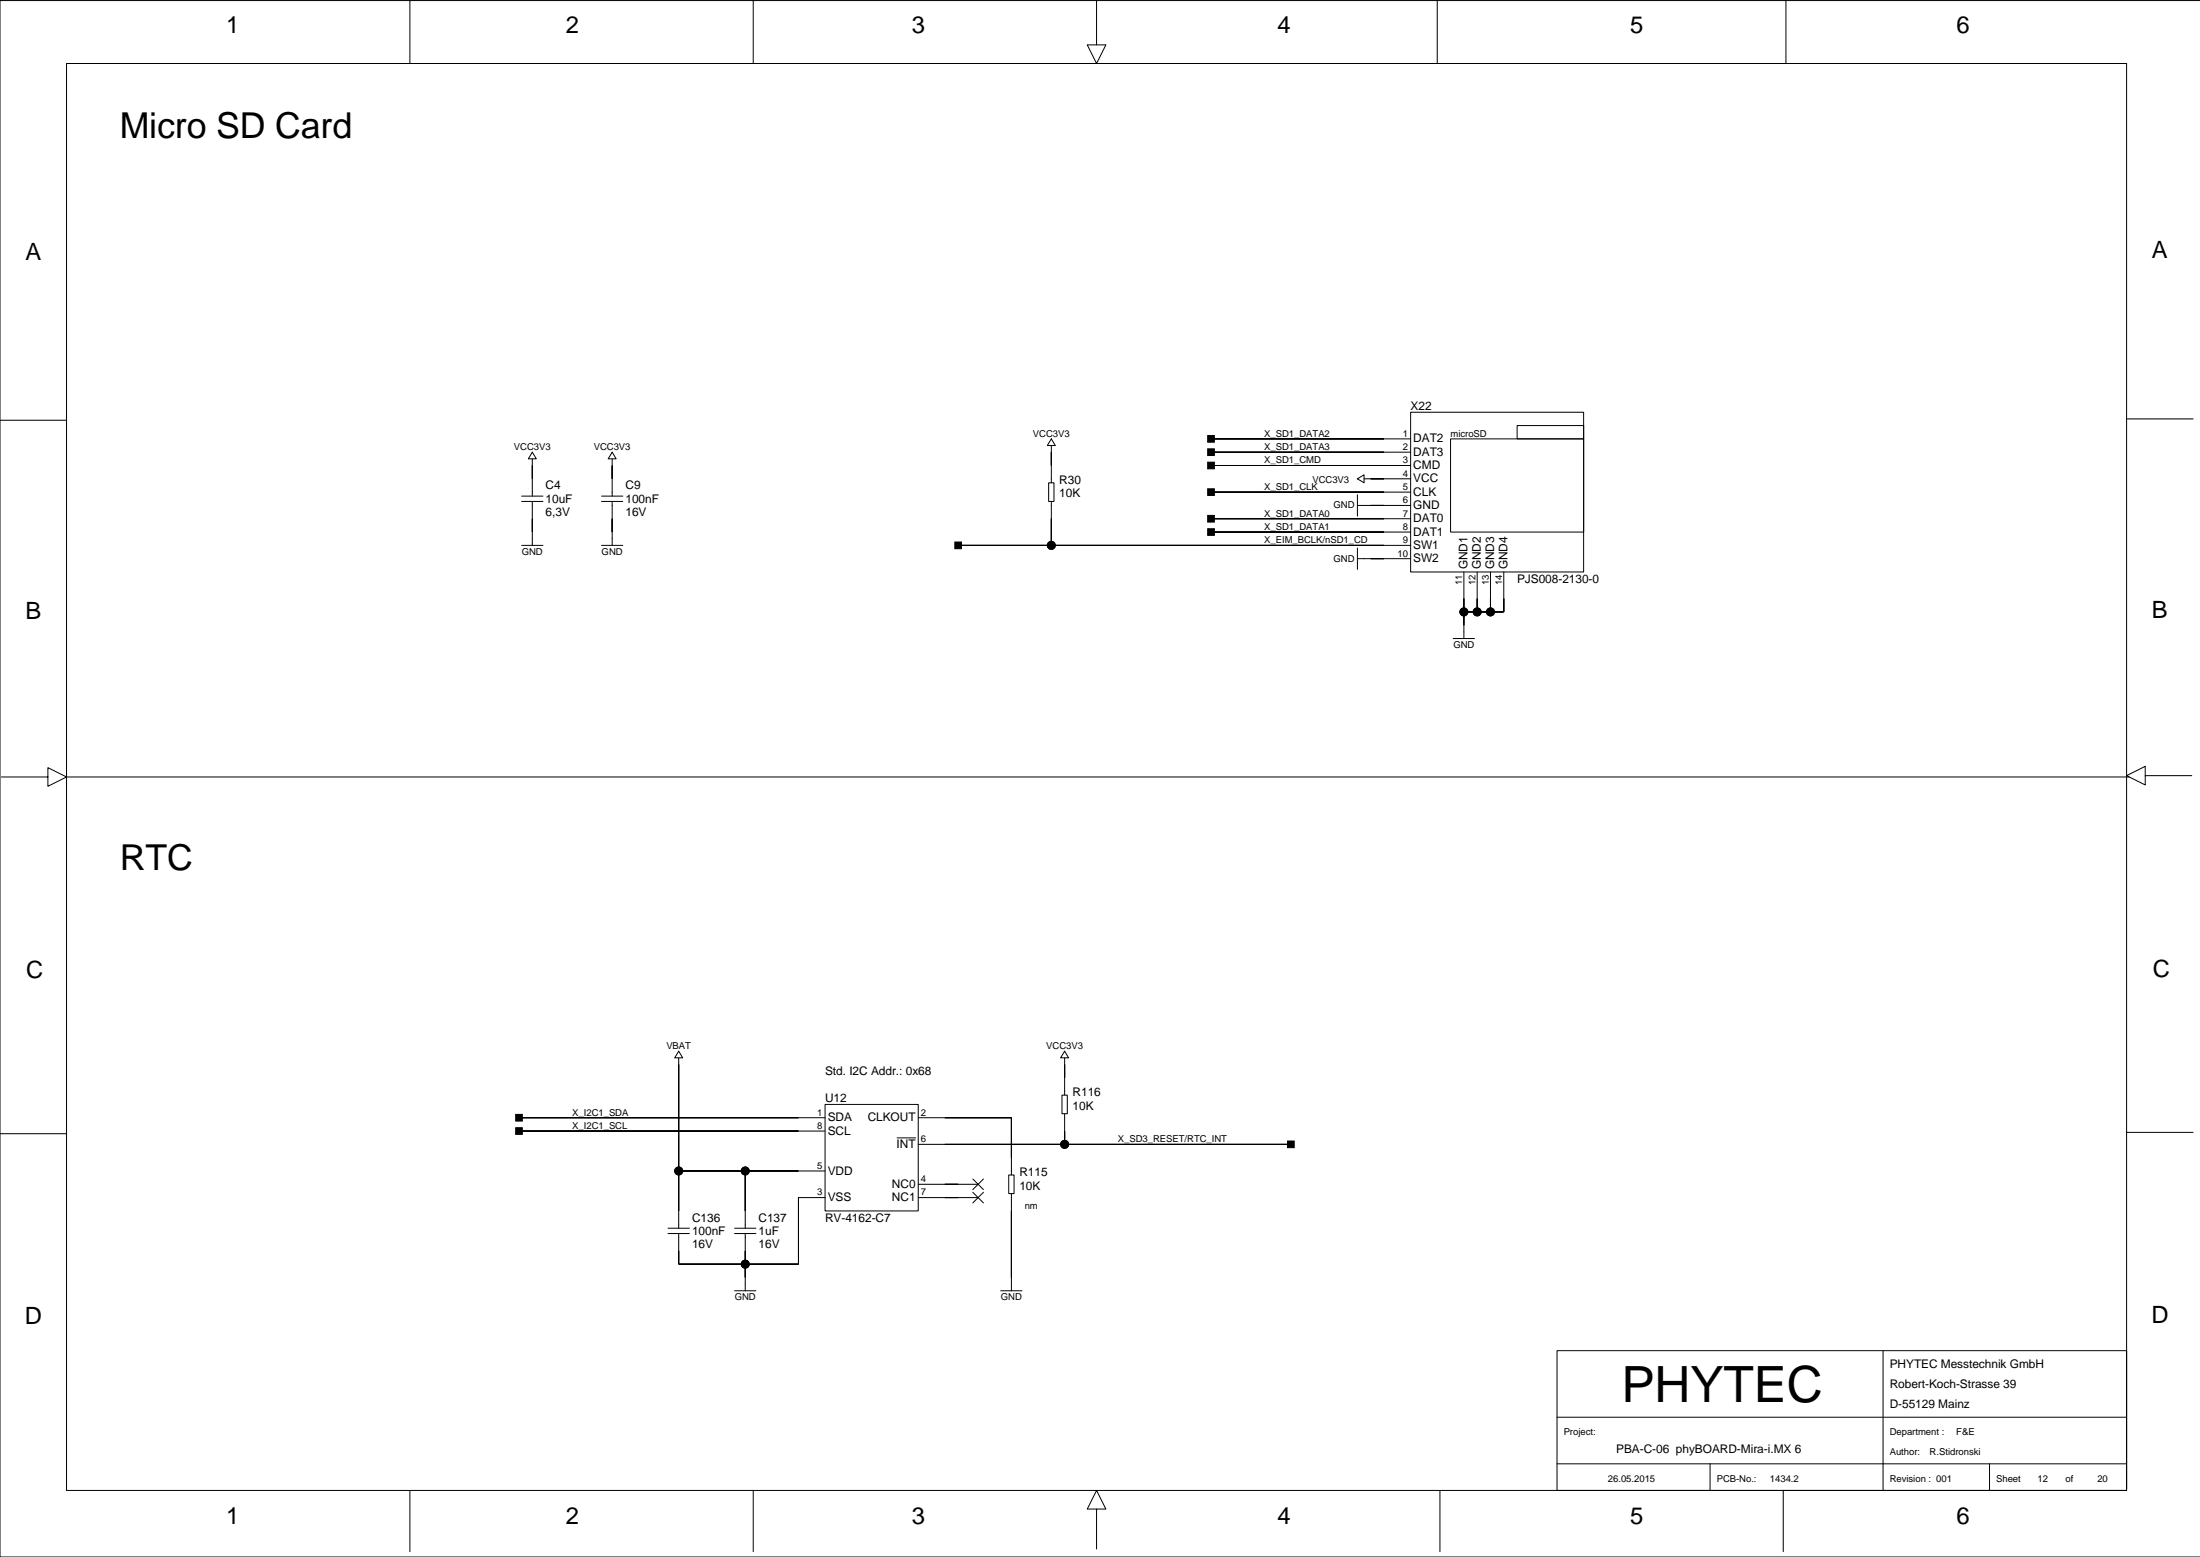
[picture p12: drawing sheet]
<svg xmlns="http://www.w3.org/2000/svg" width="420mm" height="297mm" viewBox="0 0 420 297" stroke-linecap="round" stroke-linejoin="round" font-family="sans-serif">
<g fill="none" stroke="#000" stroke-width=".19">
<path d="M78.2 -.1v12.2M143.7 -.1v12.2M209.2 -.1v8.7h1.8l-1.8 3.5-1.7-3.5h1.7M274.3 -.1v12.2M340.8 -.1v12.2M419.9 .1h-419.9v296.9h419.9M269.2 78.6h33v30.5h-33zM405.8 79.9h12.7M0 80.2h12.7M99.5 94.6h4.1M99.5 95.7h4.1M101.6 86.3l.7 1.2h-1.5z"/>
<path d="M101.6 87.5v7.1M101.6 95.7v8.3M114.8 94.6h4M114.8 95.7h4M116.8 86.3l.8 1.2h-1.5zM116.8 87.5v7.1M116.8 95.7v8.3M200.1 92.1h1v3.6h-1zM200.6 83.7l.8 1.3h-1.5zM200.6 85v7.1M200.6 95.7v8.3M231.1 83.7h38.1"/>
<path d="M231.1 86.3h38.1M231.1 88.8h38.1M231.1 93.9h38.1M231.1 99h38.1M259 91.3l1.3-.7v1.5zM259 96.4h10.2M259 94.4v4.1M260.3 91.3h8.9M276.8 83.7h25.4v17.8h-25.4zM289.5 81.2h12.7v2.5h-12.7zM99.5 104h4.1M114.8 104h4"/>
<path d="M182.8 104h86.4M231.1 101.5h38.1M259 106.6h10.2M259 104.6v4M279.3 109.1v12.7M281.9 109.1v7.6M284.4 109.1v7.6M287 109.1v7.6h-7.7M277.3 121.8h4.1M.3 148.2h8.8v-1.7l3.6 1.7-3.6 1.8v-1.8M12.7 148.2h393.6M409.4 148v1.8l-3.6-1.8 3.6-1.8v1.8h8.8"/>
<path d="M0 216.3h12.7M99 213.2h58.4M99 215.8h58.4M129.5 200.5l.8 1.3h-1.6zM129.5 201.8v32.5M157.4 210.7h17.8v20.3h-17.8zM171.2 217.1h3.5M175.2 213.2h17.8v11M175.2 218.3h71.1M202.6 208.9h1.1v3.6h-1.1zM203.2 200.5l.7 1.3h-1.5zM203.2 201.8v7.1"/>
<path d="M203.2 212.5v5.8M405.8 216h12.7M127.5 234.3h4M127.5 235.3h4M129.5 223.4h27.9M140.2 234.3h4M140.2 235.3h4M142.2 223.4v10.9M142.2 235.3v11M157.4 228.5h-5v12.7h-22.9v-5.9M175.2 228.5h11.4M175.2 225.9h11.4"/>
<path d="M185.6 224.9l2.1 2.1M185.6 227.5l2.1 2M187.7 224.9l-2.1 2.1M187.7 227.5l-2.1 2M192.5 224.2h1v3.5h-1zM193 227.7v18.6M140.2 246.3h4M191 246.3h4M297.1 257.7h108.7v26.6h-108.7zM359.3 257.7v26.6M297.1 279.3h108.7M297.1 270.4h108.7"/>
<path d="M326.3 279.3v5M379.6 279.3v5M78.2 284.3v11.7M143.7 284.3v11.7M209.2 287.9h1.8l-1.8-3.6-1.7 3.6h1.7v7.6M274.8 284.3v11.7M340.3 284.3v11.7M405.8 284.1v-272h-393.1v272.2h393.1"/>
<circle cx="200.6" cy="104" r=".76"/>
<circle cx="279.3" cy="116.7" r=".76"/>
<circle cx="281.9" cy="116.7" r=".76"/>
<circle cx="284.4" cy="116.7" r=".76"/>
<circle cx="203.2" cy="218.3" r=".76"/>
<circle cx="129.5" cy="223.4" r=".76"/>
<circle cx="142.2" cy="223.4" r=".76"/>
<circle cx="142.2" cy="241.2" r=".76"/>
</g>
<g fill="#000" stroke="#000" stroke-width=".19">
<path d="M101.6 99v2.5z" fill-rule="evenodd"/>
<path d="M101.6 88.8v2.5z" fill-rule="evenodd"/>
<path d="M116.8 99v2.5z" fill-rule="evenodd"/>
<path d="M116.8 88.8v2.5z" fill-rule="evenodd"/>
<path d="M200.6 86.3v2.5z" fill-rule="evenodd"/>
<path d="M200.6 99v5z" fill-rule="evenodd"/>
<path d="M230.5 98.3h1.2v1.3h-1.2z" fill-rule="evenodd"/>
<path d="M230.5 83.1h1.2v1.3h-1.2z" fill-rule="evenodd"/>
<path d="M230.5 85.6h1.2v1.3h-1.2z" fill-rule="evenodd"/>
<path d="M230.5 88.2h1.2v1.2h-1.2z" fill-rule="evenodd"/>
<path d="M230.5 93.3h1.2v1.2h-1.2z" fill-rule="evenodd"/>
<path d="M261.6 96.4h2.5z" fill-rule="evenodd"/>
<path d="M261.6 91.3h2.5z" fill-rule="evenodd"/>
<path d="M231.1 99h33z" fill-rule="evenodd"/>
<path d="M231.1 83.7h33z" fill-rule="evenodd"/>
<path d="M231.1 86.3h33z" fill-rule="evenodd"/>
<path d="M231.1 88.8h33z" fill-rule="evenodd"/>
<path d="M231.1 93.9h33z" fill-rule="evenodd"/>
<path d="M182.2 103.4h1.3v1.3h-1.3z" fill-rule="evenodd"/>
<path d="M182.8 104h17.8z" fill-rule="evenodd"/>
<path d="M230.5 100.9h1.2v1.2h-1.2z" fill-rule="evenodd"/>
<path d="M261.6 106.6h2.5z" fill-rule="evenodd"/>
<path d="M231.1 101.5h33z" fill-rule="evenodd"/>
<path d="M200.6 104h63.5z" fill-rule="evenodd"/>
<path d="M279.3 116.7v2.6z" fill-rule="evenodd"/>
<path d="M279.3 114.2v2.5z" fill-rule="evenodd"/>
<path d="M281.9 114.2v2.5z" fill-rule="evenodd"/>
<path d="M279.3 116.7h2.6z" fill-rule="evenodd"/>
<path d="M281.9 116.7h2.5z" fill-rule="evenodd"/>
<path d="M284.4 114.2v2.5z" fill-rule="evenodd"/>
<path d="M287 114.2v2.5z" fill-rule="evenodd"/>
<path d="M284.4 116.7h2.6z" fill-rule="evenodd"/>
<path d="M98.4 215.1h1.3v1.3h-1.3z" fill-rule="evenodd"/>
<path d="M98.4 212.6h1.3v1.3h-1.3z" fill-rule="evenodd"/>
<path d="M129.5 203.1v20.3z" fill-rule="evenodd"/>
<path d="M99 215.8h53.4z" fill-rule="evenodd"/>
<path d="M99 213.2h53.4z" fill-rule="evenodd"/>
<path d="M193 213.2v7.7z" fill-rule="evenodd"/>
<path d="M180.3 213.2h12.7z" fill-rule="evenodd"/>
<path d="M180.3 218.3h22.9z" fill-rule="evenodd"/>
<path d="M203.2 215.8v2.5z" fill-rule="evenodd"/>
<path d="M203.2 203.1v2.5z" fill-rule="evenodd"/>
<path d="M245.7 217.7h1.3v1.3h-1.3z" fill-rule="evenodd"/>
<path d="M203.2 218.3h43.1z" fill-rule="evenodd"/>
<path d="M129.5 238.6v2.6z" fill-rule="evenodd"/>
<path d="M129.5 223.4v7.6z" fill-rule="evenodd"/>
<path d="M142.2 238.6v2.6z" fill-rule="evenodd"/>
<path d="M142.2 223.4v7.6z" fill-rule="evenodd"/>
<path d="M129.5 223.4h12.7z" fill-rule="evenodd"/>
<path d="M152.4 228.5v12.7z" fill-rule="evenodd"/>
<path d="M142.2 223.4h10.2z" fill-rule="evenodd"/>
<path d="M180.3 225.9h2.5z" fill-rule="evenodd"/>
<path d="M180.3 228.5h2.5z" fill-rule="evenodd"/>
<path d="M193 231v12.7z" fill-rule="evenodd"/>
<path d="M142.2 241.2v2.5z" fill-rule="evenodd"/>
<path d="M129.5 241.2h12.7z" fill-rule="evenodd"/>
<path d="M142.2 241.2h10.2z" fill-rule="evenodd"/>
<circle cx="200.6" cy="104" r=".76"/>
<circle cx="279.3" cy="116.7" r=".76"/>
<circle cx="281.9" cy="116.7" r=".76"/>
<circle cx="284.4" cy="116.7" r=".76"/>
<circle cx="203.2" cy="218.3" r=".76"/>
<circle cx="129.5" cy="223.4" r=".76"/>
<circle cx="142.2" cy="223.4" r=".76"/>
<circle cx="142.2" cy="241.2" r=".76"/>
</g>
<text font-size="9.5" x="309.4" y="267.4">PHYTEC</text>
<g font-size="6.8">
<text x="22.9" y="26.3">Micro SD Card</text>
<text x="22.9" y="166">RTC</text>
</g>
<g font-size="4.5">
<text x="43.2" y="6.4">1</text>
<text x="107.9" y="6.4">2</text>
<text x="174" y="6.4">3</text>
<text x="243.8" y="6.4">4</text>
<text x="311.1" y="6.4">5</text>
<text x="373.3" y="6.4">6</text>
<text x="4.8" y="49.5">A</text>
<text x="410.6" y="49.3">A</text>
<text x="4.8" y="118.1">B</text>
<text x="410.6" y="117.8">B</text>
<text x="5" y="186.7">C</text>
<text x="410.8" y="186.4">C</text>
<text x="4.7" y="252.7">D</text>
<text x="410.5" y="252.4">D</text>
<text x="43.2" y="290.8">1</text>
<text x="107.9" y="290.8">2</text>
<text x="174" y="290.8">3</text>
<text x="243.8" y="290.8">4</text>
<text x="311.1" y="290.8">5</text>
<text x="373.3" y="290.8">6</text>
</g>
<g font-size="2.3">
<text x="269.2" y="78.1">X22</text>
<text x="269.7" y="84.4">DAT2</text>
<text x="269.7" y="86.9">DAT3</text>
<text x="269.7" y="89.5">CMD</text>
<text x="104.1" y="95.9">10uF</text>
<text x="104.1" y="93.4">C4</text>
<text x="119.4" y="95.9">100nF</text>
<text x="119.4" y="93.4">C9</text>
<text x="202.1" y="94.9">10K</text>
<text x="202.1" y="92.4">R30</text>
<text x="269.7" y="92">VCC</text>
<text x="269.7" y="94.6">CLK</text>
<text x="104.1" y="98.5">6,3V</text>
<text x="119.4" y="98.5">16V</text>
<text x="269.7" y="99.6">DAT0</text>
<text x="269.7" y="97.1">GND</text>
<text x="269.7" y="102.2">DAT1</text>
<text x="269.7" y="107.3">SW2</text>
<text x="269.7" y="104.7">SW1</text>
<text x="280" y="108.6" transform="rotate(-90 280 108.6)">GND1</text>
<text x="282.6" y="108.6" transform="rotate(-90 282.6 108.6)">GND2</text>
<text x="285.1" y="108.6" transform="rotate(-90 285.1 108.6)">GND3</text>
<text x="287.6" y="108.6" transform="rotate(-90 287.6 108.6)">GND4</text>
<text x="289.5" y="111.2">PJS008-2130-0</text>
<text x="157.4" y="205.1">Std. I2C Addr.: 0x68</text>
<text x="204.7" y="209.2">R116</text>
<text x="157.4" y="210.2">U12</text>
<text x="158" y="213.9">SDA</text>
<text x="165.6" y="213.9">CLKOUT</text>
<text x="204.7" y="211.7">10K</text>
<text x="158" y="216.5">SCL</text>
<text x="171.1" y="219">INT</text>
<text x="158" y="224.1">VDD</text>
<text x="170.2" y="226.6">NC0</text>
<text x="194.5" y="224.4">R115</text>
<text x="194.5" y="226.9">10K</text>
<text x="132" y="233">C136</text>
<text x="144.7" y="233">C137</text>
<text x="157.4" y="233">RV-4162-C7</text>
<text x="158" y="229.2">VSS</text>
<text x="170.2" y="229.2">NC1</text>
<text x="132" y="235.6">100nF</text>
<text x="132" y="238.1">16V</text>
<text x="144.7" y="235.6">1uF</text>
<text x="144.7" y="238.1">16V</text>
<text x="360.6" y="261">PHYTEC Messtechnik GmbH</text>
<text x="360.6" y="268.6">D-55129 Mainz</text>
<text x="360.6" y="264.8">Robert-Koch-Strasse 39</text>
<text x="308.4" y="277.2">PBA-C-06 phyBOARD-Mira-i.MX 6</text>
</g>
<g font-size="1.8">
<text x="197.1" y="83.3">VCC3V3</text>
<text x="241.2" y="83.3">X_SD1_DATA2</text>
<text x="267.7" y="83.3">1</text>
<text x="276.8" y="83.3">microSD</text>
<text x="98.1" y="85.9">VCC3V3</text>
<text x="113.3" y="85.9">VCC3V3</text>
<text x="241.2" y="85.9">X_SD1_DATA3</text>
<text x="241.2" y="88.4">X_SD1_CMD</text>
<text x="267.7" y="85.9">2</text>
<text x="267.7" y="88.4">3</text>
<text x="241.2" y="93.5">X_SD1_CLK</text>
<text x="250.4" y="92.2">VCC3V3</text>
<text x="267.7" y="90.9">4</text>
<text x="267.7" y="93.5">5</text>
<text x="241.2" y="98.6">X_SD1_DATA0</text>
<text x="241.2" y="101.1">X_SD1_DATA1</text>
<text x="254.5" y="97">GND</text>
<text x="267.7" y="101.1">8</text>
<text x="267.7" y="98.6">7</text>
<text x="267.7" y="96">6</text>
<text x="99.6" y="105.9">GND</text>
<text x="114.8" y="105.9">GND</text>
<text x="241.2" y="103.6">X_EIM_BCLK/nSD1_CD</text>
<text x="254.5" y="107.1">GND</text>
<text x="266.7" y="106.2">10</text>
<text x="267.7" y="103.6">9</text>
<text x="279" y="111.6" transform="rotate(-90 279 111.6)">11</text>
<text x="281.6" y="111.6" transform="rotate(-90 281.6 111.6)">12</text>
<text x="284.1" y="111.6" transform="rotate(-90 284.1 111.6)">13</text>
<text x="286.6" y="111.6" transform="rotate(-90 286.6 111.6)">14</text>
<text x="277.3" y="123.6">GND</text>
<text x="127.2" y="200.1">VBAT</text>
<text x="199.6" y="200.1">VCC3V3</text>
<text x="109.2" y="215.4">X_I2C1_SCL</text>
<text x="109.2" y="212.8">X_I2C1_SDA</text>
<text x="155.9" y="215.4">8</text>
<text x="155.9" y="212.8">1</text>
<text x="175.7" y="212.8">2</text>
<text x="175.7" y="217.9">6</text>
<text x="213.3" y="217.9">X_SD3_RESET/RTC_INT</text>
<text x="155.9" y="223">5</text>
<text x="175.7" y="225.5">4</text>
<text x="155.9" y="228.1">3</text>
<text x="175.7" y="228.1">7</text>
<text x="195.5" y="230.6">nm</text>
<text x="140.2" y="248.1">GND</text>
<text x="191" y="248.1">GND</text>
<text x="298.4" y="273.8">Project:</text>
<text x="360.6" y="273.8">Department :</text>
<text x="373.3" y="273.8">F&amp;E</text>
<text x="360.6" y="277.6">Author:</text>
<text x="368.2" y="277.6">R.Stidronski</text>
<text x="306.8" y="282.7">26.05.2015</text>
<text x="327.6" y="282.7">PCB-No.:</text>
<text x="337.7" y="282.7">1434.2</text>
<text x="360.6" y="282.7">Revision : 001</text>
<text x="380.9" y="282.7">Sheet</text>
<text x="388.8" y="282.7">12</text>
<text x="394.1" y="282.7">of</text>
<text x="400.2" y="282.7">20</text>
</g>
</svg>
